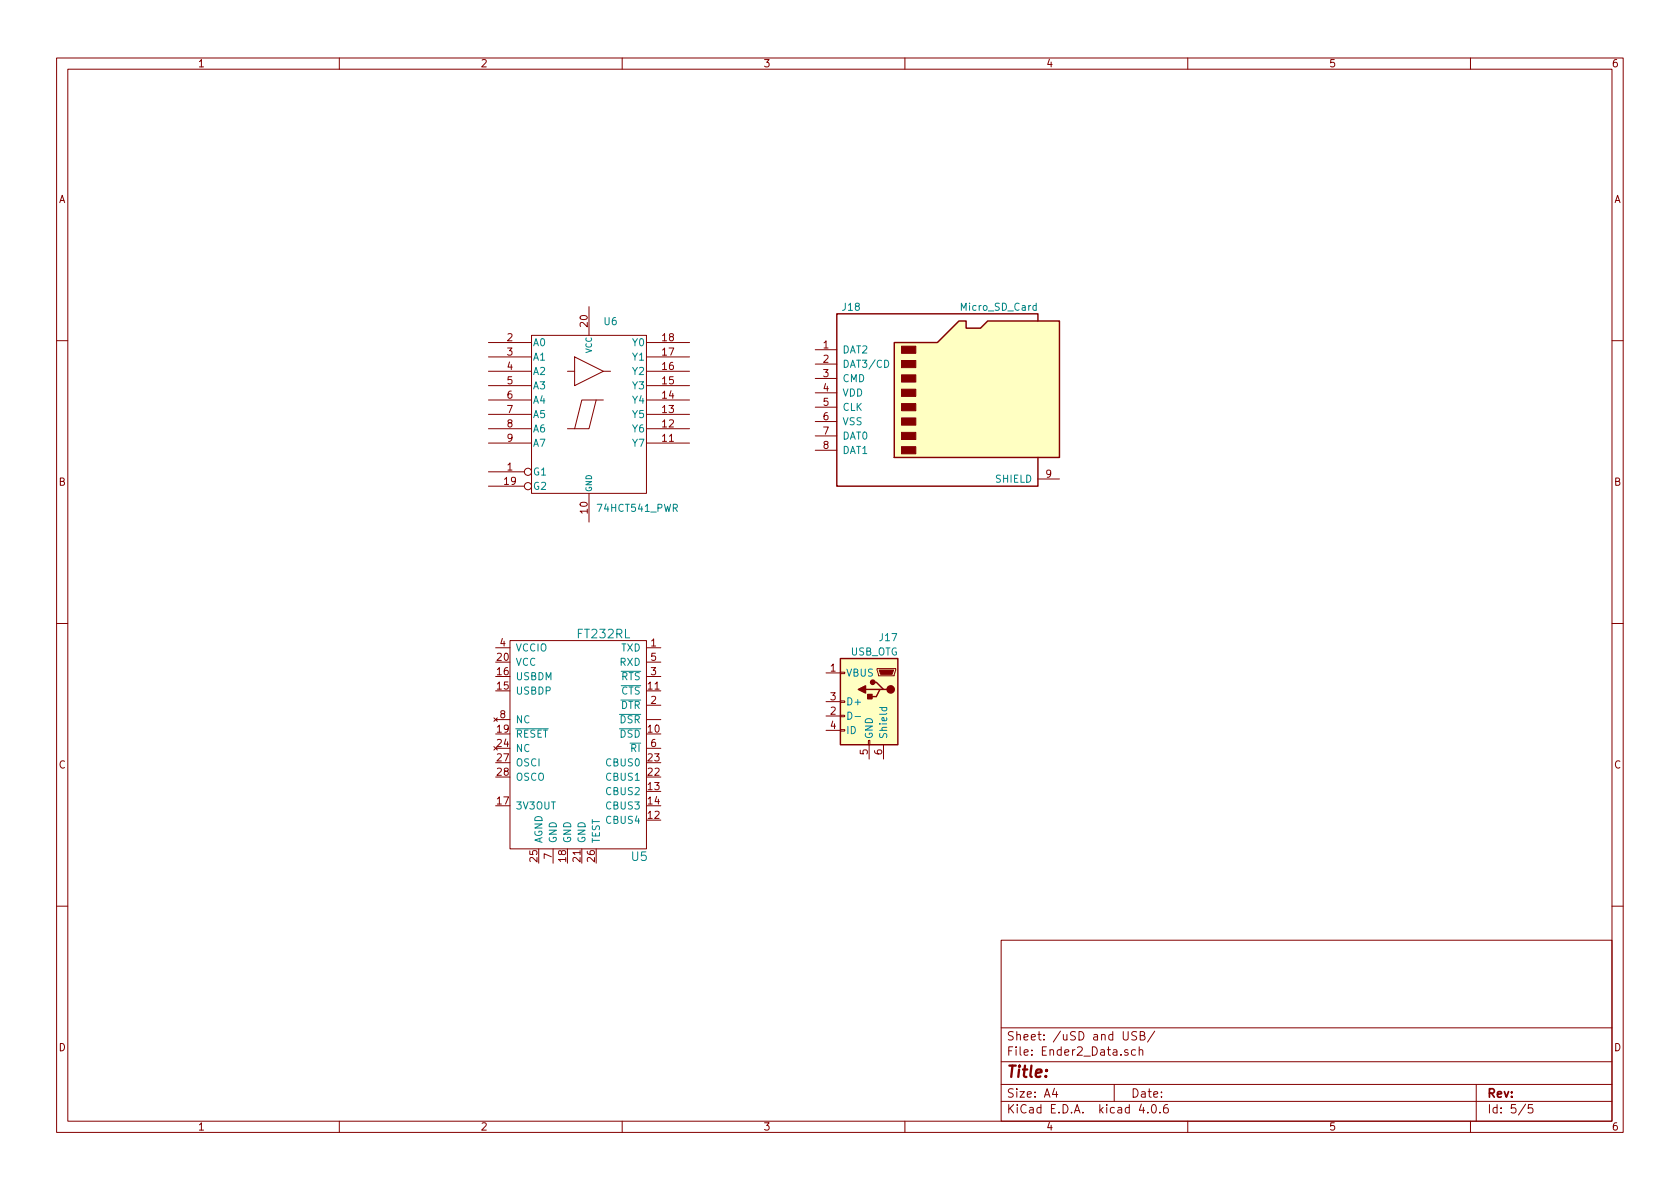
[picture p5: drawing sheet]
<svg xmlns="http://www.w3.org/2000/svg" width="297mm" height="210mm" viewBox="0 0 297 210" stroke-linecap="round" stroke-linejoin="round" font-family="sans-serif">
<g fill="none" stroke="#840000" stroke-width=".18">
<path d="M10 10.3h277v189.9h-277zM12 12.2h273v186.1h-273zM60 10.3v1.9M110 10.3v1.9M160 10.3v1.9M210 10.3v1.9M260 10.3v1.9M94 59.3h20.3v27.9h-20.3zM104.1 54.2v5.1M10 60.2h2M86.4 65.7h7.6M86.4 60.6h7.6"/>
<path d="M86.4 63.1h7.6M86.4 68.2h7.6M86.4 70.7h7.6M86.4 73.3h7.6M86.4 75.8h7.6M86.4 78.4h7.6M100.3 65.7h1.3M101.6 63.1l5.1 2.6-5.1 2.5zM105.4 70.7l-1.3 5.1h-2.5M106.7 70.7h-3.8l-1.3 5.1h-1.3M106.7 65.7h1.2M114.3 65.7h7.6"/>
<path d="M114.3 60.6h7.6M114.3 63.1h7.6M114.3 68.2h7.6M114.3 70.7h7.6M114.3 73.3h7.6M114.3 75.8h7.6M114.3 78.4h7.6M144.1 61.8h3.9M144.1 64.4h3.9M144.1 66.9h3.9M144.1 69.5h3.9M144.1 72h3.9"/>
<path d="M144.1 74.5h3.9M144.1 77.1h3.9M144.1 79.6h3.9M285 60.2h2M86.4 83.4h6.3M86.4 86h6.3M104.1 87.2v5.1M183.5 84.7h3.8M10 110.3h2M87.6 114.5h2.6M90.2 113.3h24.1v36.8h-24.1zM114.3 114.5h2.5"/>
<path d="M114.3 119.6h2.5M114.3 117.1h2.5M146 119h2.6M148.6 118.9h.8v.2h-.8zM155.1 118.2h3.3v.3l-.3 1h-2.8zM285 110.3h2M87.3 126.9l.6 .7M87.3 132l.6 .6M87.6 127.2h2.6M87.9 126.9l-.6 .7M87.9 132l-.6 .6M114.3 124.7h2.5"/>
<path d="M114.3 132.3h2.5M114.3 127.2h2.5M146 126.6h2.6M146 124.1h2.6M146 129.2h2.6M148.6 129h.8v.3h-.8zM148.6 126.5h.8v.2h-.8zM148.6 123.9h.8v.3h-.8zM153.5 130.9h.3v.8h-.3zM153.7 131.7v2.5M156.2 131.7v2.5M97.8 150.1v2.5"/>
<path d="M10 160.2h2M177 166.3h108v32h-108zM285 160.2h2M60 198.3v1.9M110 198.3v1.9M160 198.3v1.9M177 194.8h108M177 191.8h108M177 187.8h108M177 181.8h108M186.4 192.5l-.3 1h.9M186.8 193v1"/>
<path d="M197 191.8v3M199.4 185.7a.37 .37 0 0 0-.6 .1l.1 .2 .5 .2 .1 .1-.2 .3-.5-.1M200.8 185.7l-.5-.1-.2 .3v.6l.2 .1 .5-.1M201 182.5l-.6-.1-.3 .3 .1 .3 .7 .4v.4a.62 .62 0 0 1-.8 0M201.4 185.7l.2-.1 .4 .1 .1 .9M201.4 185.1v1.5M201.6 183.1h.5l.2-.1 .1-.3-.3-.3h-.5v1.5h.6l.3-.3a.41 .41 0 0 0-.4-.5M201.8 195.2l-.4 1.1h1M202.9 196.7v.1M203.8 195.4l.1-.1a.81 .81 0 0 1 .6 .6 .81 .81 0 0 1-.3 .8l-.1 .1a.8 .8 0 0 1-.6-.6 .8 .8 0 0 1 .3-.8zM204.2 182.3l-1.3 2M205.1 196.7v.1"/>
<path d="M206.4 195.3a.59 .59 0 0 0-.7 .7l.1 .7 .2 .1 .5-.1 .1-.5-.2-.2-.4-.1-.3 .3M210 198.3v1.9M260 198.3v1.9M261 191.8v6.5M269.7 195.2l-1.2 2M271 195.3h-.7l-.1 .7 .2-.1 .5 .1 .1 .2v.5l-.2 .1-.6-.1"/>
<circle cx="93.3" cy="83.4" r=".63"/>
<circle cx="93.3" cy="86" r=".63"/>
</g>
<g fill="#ffffc2" stroke="#ffffc2" stroke-width=".18">
<path d="M158.1 60.6h7.6l3.8-3.8h1.3v1.2h2.6l1.2-1.2h12.7v24.1h-29.2z"/>
<path d="M148.6 116.5h10.1v15.2h-10.1z"/>
</g>
<path d="M183.5 56.8v-1.3h-35.5v30.5h35.5v-5.1M158.1 60.6h7.6l3.8-3.8h1.3v1.2h2.6l1.2-1.2h12.7v24.1h-29.2zM148.6 116.5h10.1v15.2h-10.1zM153 121.9h2.6M154.3 120.6h.6l1.3 1.3h.6M156.2 121.9h-.6l-.7 1.3h-1.2" fill="none" stroke="#840000" stroke-width=".25"/>
<g fill="#840000" stroke="#840000" stroke-width=".18">
<path d="M159.4 79h2.5v1.3h-2.5z"/>
<path d="M159.4 76.4h2.5v1.3h-2.5z"/>
<path d="M159.4 73.9h2.5v1.3h-2.5z"/>
<path d="M159.4 71.4h2.5v1.2h-2.5z"/>
<path d="M159.4 68.8h2.5v1.3h-2.5z"/>
<path d="M159.4 66.3h2.5v1.3h-2.5z"/>
<path d="M159.4 63.7h2.5v1.3h-2.5z"/>
<path d="M159.4 61.2h2.5v1.3h-2.5z"/>
<path d="M155.4 118.5h2.6l-.3 .7h-2z"/>
</g>
<g fill="none" stroke="#008484" stroke-width=".18">
<path d="M183.2 54.1l-.3-.1-.3 .3 .1 .5h.5M183.2 53.6v1.3M156.4 63.7a.64 .64 0 0 1 .7 .6 .64 .64 0 0 1-.7 .7zM109.8 118.7h3.5M91.2 128.9h5.7M109.5 126.3h3.8M109.5 128.9h3.8M109.8 123.8h3.5M109.8 121.3h3.5M149.9 125.9a.64 .64 0 0 1 .7 .7 .64 .64 0 0 1-.7 .6zM151.2 126.7h.9M155.5 125.1h1.3"/>
<path d="M156 125.1l-.1 .4 .3 .2 .5-.1v-.5"/>
</g>
<g fill="#840000" stroke="#840000" stroke-width=".25">
<path d="M153.4 122.8h.8v.8h-.8z"/>
<path d="M151.8 121.9l1.2-.6v1.2z"/>
<circle cx="157.5" cy="121.9" r=".63"/>
<circle cx="154.3" cy="120.6" r=".38"/>
</g>
<text font-size="2.8" fill="#840000" x="178" y="190.5">Title:</text>
<g font-size="2.1" fill="#008484">
<text x="102.2" y="112.9">FT232RL</text>
<text x="111.7" y="152.2">U5</text>
</g>
<g font-size="2.1" fill="#840000">
<text x="178" y="184">Sheet: /uSD and USB/</text>
<text x="178" y="186.7">File: Ender2_Data.sch</text>
<text x="178" y="196.9">KiCad E.D.A. kicad 4.0.6</text>
<text x="178" y="194.1">Size: A4</text>
<text x="200" y="194.1">Date:</text>
<text x="263" y="194.1">Rev:</text>
<text x="263" y="196.9">Id: 5/5</text>
</g>
<g font-size="1.8" fill="#840000">
<text x="35" y="11.9">1</text>
<text x="85" y="11.9">2</text>
<text x="135" y="11.9">3</text>
<text x="185" y="11.9">4</text>
<text x="235" y="11.9">5</text>
<text x="285" y="11.9">6</text>
<text x="10.4" y="35.9">A</text>
<text x="285.4" y="35.9">A</text>
<text x="103.9" y="57.7" transform="rotate(-90 103.9 57.7)">20</text>
<text x="89.7" y="60.3">2</text>
<text x="89.7" y="62.9">3</text>
<text x="89.7" y="65.4">4</text>
<text x="117.1" y="65.4">16</text>
<text x="117.1" y="62.9">17</text>
<text x="117.1" y="60.3">18</text>
<text x="145.6" y="61.6">1</text>
<text x="145.6" y="64.1">2</text>
<text x="89.7" y="67.9">5</text>
<text x="89.7" y="70.5">6</text>
<text x="117.1" y="70.5">14</text>
<text x="117.1" y="67.9">15</text>
<text x="145.6" y="66.7">3</text>
<text x="145.6" y="69.2">4</text>
<text x="145.6" y="71.7">5</text>
<text x="89.7" y="73">7</text>
<text x="89.7" y="75.6">8</text>
<text x="117.1" y="75.6">12</text>
<text x="117.1" y="73">13</text>
<text x="145.6" y="74.3">6</text>
<text x="145.6" y="76.8">7</text>
<text x="89.7" y="83.2">1</text>
<text x="89.7" y="78.1">9</text>
<text x="117.1" y="78.1">11</text>
<text x="145.6" y="79.4">8</text>
<text x="10.4" y="85.9">B</text>
<text x="89.2" y="85.7">19</text>
<text x="184.9" y="84.4">9</text>
<text x="285.4" y="85.9">B</text>
<text x="103.9" y="90.7" transform="rotate(-90 103.9 90.7)">10</text>
<text x="87.9" y="116.8">20</text>
<text x="87.9" y="119.4">16</text>
<text x="88.4" y="114.3">4</text>
<text x="115.1" y="114.3">1</text>
<text x="115.1" y="119.4">3</text>
<text x="115.1" y="116.8">5</text>
<text x="146.8" y="118.7">1</text>
<text x="87.9" y="121.9">15</text>
<text x="114.6" y="121.9">11</text>
<text x="115.1" y="124.5">2</text>
<text x="146.8" y="123.8">3</text>
<text x="87.9" y="129.5">19</text>
<text x="88.4" y="127">8</text>
<text x="114.6" y="129.5">10</text>
<text x="146.8" y="126.4">2</text>
<text x="146.8" y="128.9">4</text>
<text x="10.4" y="135.9">C</text>
<text x="87.9" y="132.1">24</text>
<text x="87.9" y="134.6">27</text>
<text x="87.9" y="137.2">28</text>
<text x="114.6" y="137.2">22</text>
<text x="114.6" y="134.6">23</text>
<text x="115.1" y="132.1">6</text>
<text x="153.4" y="133.4" transform="rotate(-90 153.4 133.4)">5</text>
<text x="156" y="133.4" transform="rotate(-90 156 133.4)">6</text>
<text x="285.4" y="135.9">C</text>
<text x="87.9" y="142.2">17</text>
<text x="114.6" y="139.7">13</text>
<text x="114.6" y="142.2">14</text>
<text x="114.6" y="144.8">12</text>
<text x="95" y="152.3" transform="rotate(-90 95 152.3)">25</text>
<text x="97.5" y="151.9" transform="rotate(-90 97.5 151.9)">7</text>
<text x="100.1" y="152.3" transform="rotate(-90 100.1 152.3)">18</text>
<text x="102.6" y="152.3" transform="rotate(-90 102.6 152.3)">21</text>
<text x="105.2" y="152.3" transform="rotate(-90 105.2 152.3)">26</text>
<text x="10.4" y="185.9">D</text>
<text x="285.4" y="185.9">D</text>
<text x="35" y="199.9">1</text>
<text x="85" y="199.9">2</text>
<text x="135" y="199.9">3</text>
<text x="185" y="199.9">4</text>
<text x="235" y="199.9">5</text>
<text x="285" y="199.9">6</text>
</g>
<g font-size="1.8" fill="#008484">
<text x="106.8" y="57.5">U6</text>
<text x="149" y="54.9">J18</text>
<text x="170" y="54.9">Micro_SD_Card</text>
<text x="94.2" y="61.2">A0</text>
<text x="94.2" y="63.7">A1</text>
<text x="111.9" y="63.7">Y1</text>
<text x="111.9" y="61.2">Y0</text>
<text x="149" y="62.5">DAT2</text>
<text x="149" y="65">DAT3/CD</text>
<text x="94.2" y="66.3">A2</text>
<text x="94.2" y="68.8">A3</text>
<text x="94.2" y="71.4">A4</text>
<text x="111.9" y="71.4">Y4</text>
<text x="111.9" y="68.8">Y3</text>
<text x="111.9" y="66.3">Y2</text>
<text x="149" y="67.6">CMD</text>
<text x="149" y="70.1">VDD</text>
<text x="94.2" y="73.9">A5</text>
<text x="94.2" y="76.4">A6</text>
<text x="111.9" y="76.4">Y6</text>
<text x="111.9" y="73.9">Y5</text>
<text x="149" y="72.6">CLK</text>
<text x="149" y="75.2">VSS</text>
<text x="149" y="77.7">DAT0</text>
<text x="94.2" y="79">A7</text>
<text x="111.9" y="79">Y7</text>
<text x="149" y="80.3">DAT1</text>
<text x="94.2" y="84.1">G1</text>
<text x="94.2" y="86.6">G2</text>
<text x="176" y="85.3">SHIELD</text>
<text x="105.9" y="90.5">74HCT541_PWR</text>
<text x="155.6" y="113.4">J17</text>
<text x="91.2" y="115.2">VCCIO</text>
<text x="91.2" y="117.7">VCC</text>
<text x="109.6" y="117.7">RXD</text>
<text x="109.8" y="115.2">TXD</text>
<text x="149.6" y="119.6">VBUS</text>
<text x="150.3" y="115.9">USB_OTG</text>
<text x="91.2" y="122.8">USBDP</text>
<text x="91.2" y="120.3">USBDM</text>
<text x="109.7" y="125.3">DTR</text>
<text x="109.8" y="120.3">RTS</text>
<text x="109.8" y="122.8">CTS</text>
<text x="149.6" y="124.7">D+</text>
<text x="91.2" y="127.9">NC</text>
<text x="91.2" y="130.4">RESET</text>
<text x="109.6" y="127.9">DSR</text>
<text x="109.6" y="130.4">DSD</text>
<text x="149.6" y="129.8">ID</text>
<text x="154.3" y="130.7" transform="rotate(-90 154.3 130.7)">GND</text>
<text x="156.8" y="130.7" transform="rotate(-90 156.8 130.7)">Shield</text>
<text x="91.2" y="133">NC</text>
<text x="91.2" y="135.5">OSCI</text>
<text x="107.3" y="135.5">CBUS0</text>
<text x="111.5" y="133">RI</text>
<text x="91.2" y="143.1">3V3OUT</text>
<text x="91.2" y="138">OSCO</text>
<text x="107.3" y="138">CBUS1</text>
<text x="107.3" y="140.6">CBUS2</text>
<text x="107.3" y="143.1">CBUS3</text>
<text x="95.9" y="149.1" transform="rotate(-90 95.9 149.1)">AGND</text>
<text x="98.4" y="149.1" transform="rotate(-90 98.4 149.1)">GND</text>
<text x="101" y="149.1" transform="rotate(-90 101 149.1)">GND</text>
<text x="103.5" y="149.1" transform="rotate(-90 103.5 149.1)">GND</text>
<text x="106" y="149.1" transform="rotate(-90 106 149.1)">TEST</text>
<text x="107.3" y="145.7">CBUS4</text>
</g>
<g font-size="1.4" fill="#008484">
<text x="104.6" y="62.6" transform="rotate(-90 104.6 62.6)">VCC</text>
<text x="104.6" y="87" transform="rotate(-90 104.6 87)">GND</text>
</g>
</svg>
